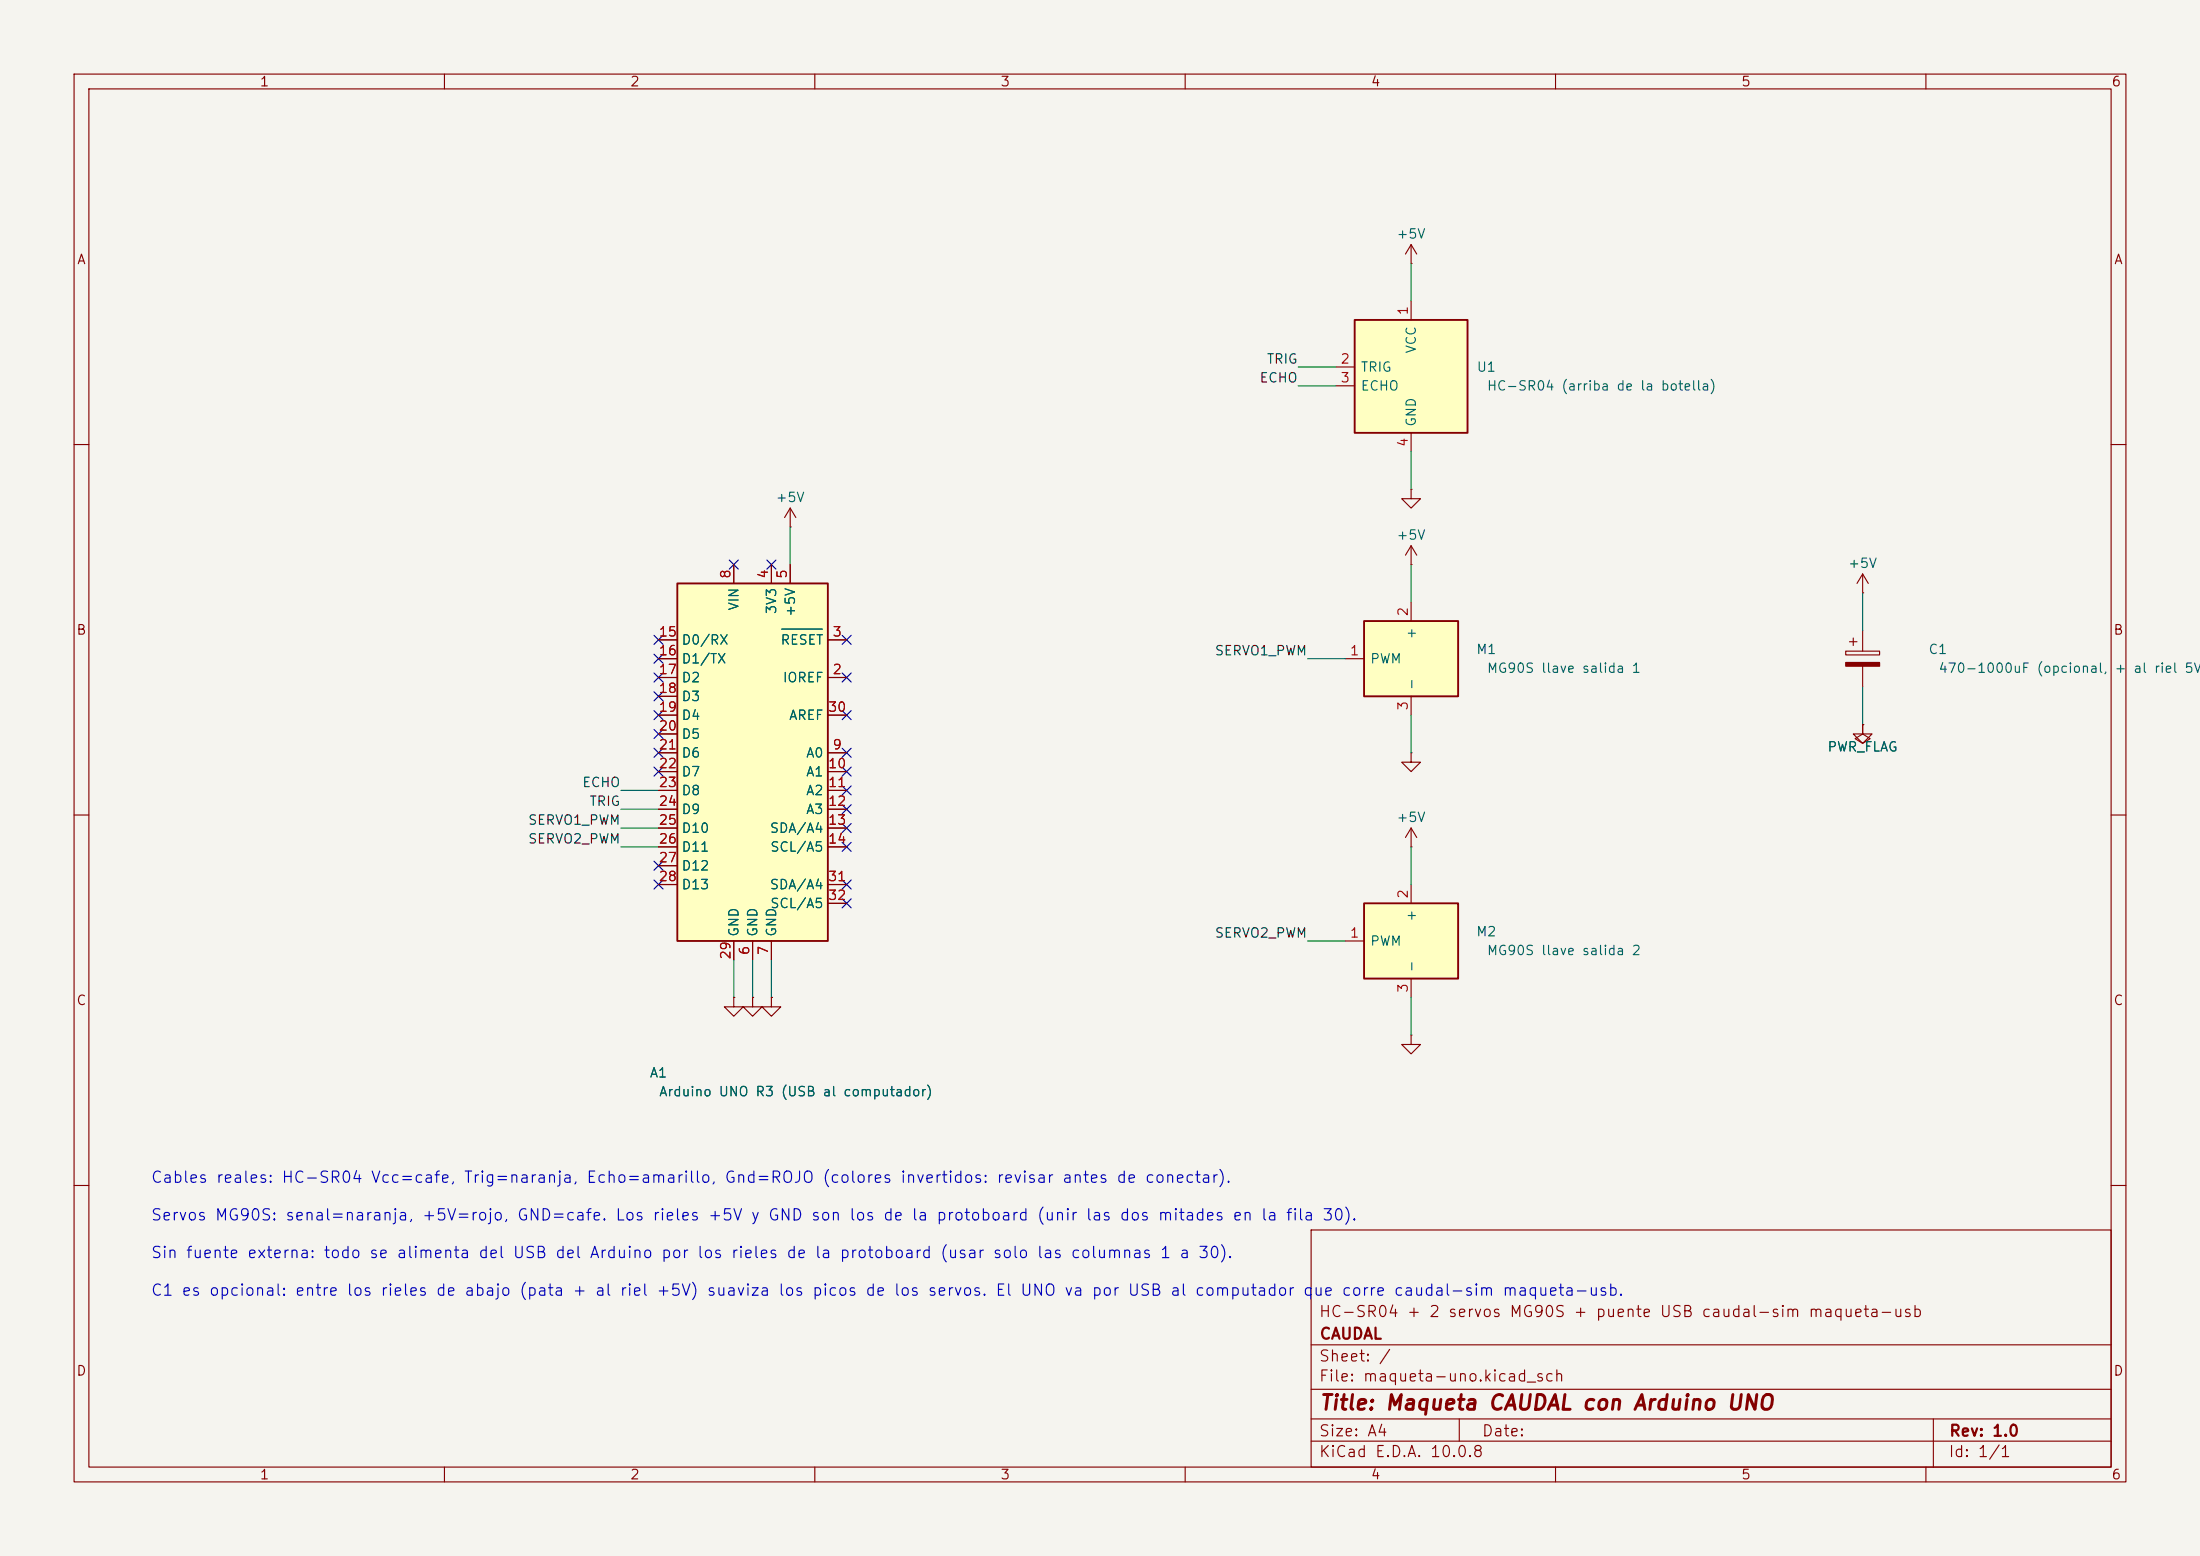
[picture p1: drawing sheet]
(kicad_sch (version 20231120) (generator "eeschema") (generator_version "8.0") (paper "A4") (title_block (title "Maqueta CAUDAL con Arduino UNO") (rev "1.0") (company "CAUDAL") (comment 1 "HC-SR04 + 2 servos MG90S + puente USB caudal-sim maqueta-usb")) (lib_symbols (symbol "MCU_Module:Arduino_UNO_R3"
  (exclude_from_sim no)
  (in_bom yes)
  (on_board yes)
  (in_pos_files yes)
  (duplicate_pin_numbers_are_jumpers no)
  (property "Reference" "A" (at -10.16 23.495 0) (show_name no) (do_not_autoplace no) (effects (font (size 1.27 1.27)) (justify left bottom)))
  (property "Value" "Arduino_UNO_R3" (at 5.08 -26.67 0) (show_name no) (do_not_autoplace no) (effects (font (size 1.27 1.27)) (justify left top)))
  (property "Footprint" "Module:Arduino_UNO_R3" (at 0 0 0) (show_name no) (do_not_autoplace no) (hide yes) (effects (font (size 1.27 1.27)
    (italic yes))))
  (property "Datasheet" "https://www.arduino.cc/en/Main/arduinoBoardUno" (at 0 0 0) (show_name no) (do_not_autoplace no) (hide yes) (effects (font (size 1.27 1.27))))
  (property "Description" "Arduino UNO Microcontroller Module, release 3" (at 0 0 0) (show_name no) (do_not_autoplace no) (hide yes) (effects (font (size 1.27 1.27))))
  (symbol "Arduino_UNO_R3_0_1"
   (rectangle (start -10.16 22.86) (end 10.16 -25.4) (stroke (width 0.254) (type default)) (fill (type background))))
  (symbol "Arduino_UNO_R3_1_1"
   (pin no_connect line (at -10.16 -20.32 0) (length 2.54) (hide yes) (name "NC" (effects (font (size 1.27 1.27)))) (number "1" (effects (font (size 1.27 1.27)))))
   (pin output line (at 12.7 10.16 180) (length 2.54) (name "IOREF" (effects (font (size 1.27 1.27)))) (number "2" (effects (font (size 1.27 1.27)))))
   (pin input line (at 12.7 15.24 180) (length 2.54) (name "~{RESET}" (effects (font (size 1.27 1.27)))) (number "3" (effects (font (size 1.27 1.27)))))
   (pin power_out line (at 2.54 25.4 270) (length 2.54) (name "3V3" (effects (font (size 1.27 1.27)))) (number "4" (effects (font (size 1.27 1.27)))))
   (pin power_out line (at 5.08 25.4 270) (length 2.54) (name "+5V" (effects (font (size 1.27 1.27)))) (number "5" (effects (font (size 1.27 1.27)))))
   (pin power_in line (at 0 -27.94 90) (length 2.54) (name "GND" (effects (font (size 1.27 1.27)))) (number "6" (effects (font (size 1.27 1.27)))))
   (pin power_in line (at 2.54 -27.94 90) (length 2.54) (name "GND" (effects (font (size 1.27 1.27)))) (number "7" (effects (font (size 1.27 1.27)))))
   (pin power_in line (at -2.54 25.4 270) (length 2.54) (name "VIN" (effects (font (size 1.27 1.27)))) (number "8" (effects (font (size 1.27 1.27)))))
   (pin bidirectional line (at 12.7 0 180) (length 2.54) (name "A0" (effects (font (size 1.27 1.27)))) (number "9" (effects (font (size 1.27 1.27)))))
   (pin bidirectional line (at 12.7 -2.54 180) (length 2.54) (name "A1" (effects (font (size 1.27 1.27)))) (number "10" (effects (font (size 1.27 1.27)))))
   (pin bidirectional line (at 12.7 -5.08 180) (length 2.54) (name "A2" (effects (font (size 1.27 1.27)))) (number "11" (effects (font (size 1.27 1.27)))))
   (pin bidirectional line (at 12.7 -7.62 180) (length 2.54) (name "A3" (effects (font (size 1.27 1.27)))) (number "12" (effects (font (size 1.27 1.27)))))
   (pin bidirectional line (at 12.7 -10.16 180) (length 2.54) (name "SDA/A4" (effects (font (size 1.27 1.27)))) (number "13" (effects (font (size 1.27 1.27)))))
   (pin bidirectional line (at 12.7 -12.7 180) (length 2.54) (name "SCL/A5" (effects (font (size 1.27 1.27)))) (number "14" (effects (font (size 1.27 1.27)))))
   (pin bidirectional line (at -12.7 15.24 0) (length 2.54) (name "D0/RX" (effects (font (size 1.27 1.27)))) (number "15" (effects (font (size 1.27 1.27)))))
   (pin bidirectional line (at -12.7 12.7 0) (length 2.54) (name "D1/TX" (effects (font (size 1.27 1.27)))) (number "16" (effects (font (size 1.27 1.27)))))
   (pin bidirectional line (at -12.7 10.16 0) (length 2.54) (name "D2" (effects (font (size 1.27 1.27)))) (number "17" (effects (font (size 1.27 1.27)))))
   (pin bidirectional line (at -12.7 7.62 0) (length 2.54) (name "D3" (effects (font (size 1.27 1.27)))) (number "18" (effects (font (size 1.27 1.27)))))
   (pin bidirectional line (at -12.7 5.08 0) (length 2.54) (name "D4" (effects (font (size 1.27 1.27)))) (number "19" (effects (font (size 1.27 1.27)))))
   (pin bidirectional line (at -12.7 2.54 0) (length 2.54) (name "D5" (effects (font (size 1.27 1.27)))) (number "20" (effects (font (size 1.27 1.27)))))
   (pin bidirectional line (at -12.7 0 0) (length 2.54) (name "D6" (effects (font (size 1.27 1.27)))) (number "21" (effects (font (size 1.27 1.27)))))
   (pin bidirectional line (at -12.7 -2.54 0) (length 2.54) (name "D7" (effects (font (size 1.27 1.27)))) (number "22" (effects (font (size 1.27 1.27)))))
   (pin bidirectional line (at -12.7 -5.08 0) (length 2.54) (name "D8" (effects (font (size 1.27 1.27)))) (number "23" (effects (font (size 1.27 1.27)))))
   (pin bidirectional line (at -12.7 -7.62 0) (length 2.54) (name "D9" (effects (font (size 1.27 1.27)))) (number "24" (effects (font (size 1.27 1.27)))))
   (pin bidirectional line (at -12.7 -10.16 0) (length 2.54) (name "D10" (effects (font (size 1.27 1.27)))) (number "25" (effects (font (size 1.27 1.27)))))
   (pin bidirectional line (at -12.7 -12.7 0) (length 2.54) (name "D11" (effects (font (size 1.27 1.27)))) (number "26" (effects (font (size 1.27 1.27)))))
   (pin bidirectional line (at -12.7 -15.24 0) (length 2.54) (name "D12" (effects (font (size 1.27 1.27)))) (number "27" (effects (font (size 1.27 1.27)))))
   (pin bidirectional line (at -12.7 -17.78 0) (length 2.54) (name "D13" (effects (font (size 1.27 1.27)))) (number "28" (effects (font (size 1.27 1.27)))))
   (pin power_in line (at -2.54 -27.94 90) (length 2.54) (name "GND" (effects (font (size 1.27 1.27)))) (number "29" (effects (font (size 1.27 1.27)))))
   (pin input line (at 12.7 5.08 180) (length 2.54) (name "AREF" (effects (font (size 1.27 1.27)))) (number "30" (effects (font (size 1.27 1.27)))))
   (pin bidirectional line (at 12.7 -17.78 180) (length 2.54) (name "SDA/A4" (effects (font (size 1.27 1.27)))) (number "31" (effects (font (size 1.27 1.27)))))
   (pin bidirectional line (at 12.7 -20.32 180) (length 2.54) (name "SCL/A5" (effects (font (size 1.27 1.27)))) (number "32" (effects (font (size 1.27 1.27))))))
  (embedded_fonts no))
(symbol "Device:C_Polarized"
  (pin_numbers (hide yes))
  (pin_names
   (offset 0.254))
  (exclude_from_sim no)
  (in_bom yes)
  (on_board yes)
  (in_pos_files yes)
  (duplicate_pin_numbers_are_jumpers no)
  (property "Reference" "C" (at 0.635 2.54 0) (show_name no) (do_not_autoplace no) (effects (font (size 1.27 1.27)) (justify left)))
  (property "Value" "C_Polarized" (at 0.635 -2.54 0) (show_name no) (do_not_autoplace no) (effects (font (size 1.27 1.27)) (justify left)))
  (property "Footprint" "" (at 0.9652 -3.81 0) (show_name no) (do_not_autoplace no) (hide yes) (effects (font (size 1.27 1.27))))
  (property "Datasheet" "" (at 0 0 0) (show_name no) (do_not_autoplace no) (hide yes) (effects (font (size 1.27 1.27))))
  (property "Description" "Polarized capacitor" (at 0 0 0) (show_name no) (do_not_autoplace no) (hide yes) (effects (font (size 1.27 1.27))))
  (symbol "C_Polarized_0_1"
   (rectangle (start -2.286 0.508) (end 2.286 1.016) (stroke (width 0) (type default)) (fill (type none)))
   (polyline (pts (xy -1.778 2.286) (xy -0.762 2.286)) (stroke (width 0) (type default)) (fill (type none)))
   (polyline (pts (xy -1.27 2.794) (xy -1.27 1.778)) (stroke (width 0) (type default)) (fill (type none)))
   (rectangle (start 2.286 -0.508) (end -2.286 -1.016) (stroke (width 0) (type default)) (fill (type outline))))
  (symbol "C_Polarized_1_1"
   (pin passive line (at 0 3.81 270) (length 2.794) (name "" (effects (font (size 1.27 1.27)))) (number "1" (effects (font (size 1.27 1.27)))))
   (pin passive line (at 0 -3.81 90) (length 2.794) (name "" (effects (font (size 1.27 1.27)))) (number "2" (effects (font (size 1.27 1.27))))))
  (embedded_fonts no))
(symbol "power:+5V"
  (power global)
  (pin_numbers (hide yes))
  (pin_names
   (offset 0) (hide yes))
  (exclude_from_sim no)
  (in_bom yes)
  (on_board yes)
  (in_pos_files yes)
  (duplicate_pin_numbers_are_jumpers no)
  (property "Reference" "#PWR" (at 0 -3.81 0) (show_name no) (do_not_autoplace no) (hide yes) (effects (font (size 1.27 1.27))))
  (property "Value" "+5V" (at 0 3.556 0) (show_name no) (do_not_autoplace no) (effects (font (size 1.27 1.27))))
  (property "Footprint" "" (at 0 0 0) (show_name no) (do_not_autoplace no) (hide yes) (effects (font (size 1.27 1.27))))
  (property "Datasheet" "" (at 0 0 0) (show_name no) (do_not_autoplace no) (hide yes) (effects (font (size 1.27 1.27))))
  (property "Description" "Power symbol creates a global label with name \"+5V\"" (at 0 0 0) (show_name no) (do_not_autoplace no) (hide yes) (effects (font (size 1.27 1.27))))
  (symbol "+5V_0_1"
   (polyline (pts (xy -0.762 1.27) (xy 0 2.54)) (stroke (width 0) (type default)) (fill (type none)))
   (polyline (pts (xy 0 2.54) (xy 0.762 1.27)) (stroke (width 0) (type default)) (fill (type none)))
   (polyline (pts (xy 0 0) (xy 0 2.54)) (stroke (width 0) (type default)) (fill (type none))))
  (symbol "+5V_1_1"
   (pin power_in line (at 0 0 90) (length 0) (name "" (effects (font (size 1.27 1.27)))) (number "1" (effects (font (size 1.27 1.27))))))
  (embedded_fonts no))
(symbol "power:GND"
  (power global)
  (pin_numbers (hide yes))
  (pin_names
   (offset 0) (hide yes))
  (exclude_from_sim no)
  (in_bom yes)
  (on_board yes)
  (in_pos_files yes)
  (duplicate_pin_numbers_are_jumpers no)
  (property "Reference" "#PWR" (at 0 -6.35 0) (show_name no) (do_not_autoplace no) (hide yes) (effects (font (size 1.27 1.27))))
  (property "Value" "GND" (at 0 -3.81 0) (show_name no) (do_not_autoplace no) (effects (font (size 1.27 1.27))))
  (property "Footprint" "" (at 0 0 0) (show_name no) (do_not_autoplace no) (hide yes) (effects (font (size 1.27 1.27))))
  (property "Datasheet" "" (at 0 0 0) (show_name no) (do_not_autoplace no) (hide yes) (effects (font (size 1.27 1.27))))
  (property "Description" "Power symbol creates a global label with name \"GND\" , ground" (at 0 0 0) (show_name no) (do_not_autoplace no) (hide yes) (effects (font (size 1.27 1.27))))
  (symbol "GND_0_1"
   (polyline (pts (xy 0 0) (xy 0 -1.27) (xy 1.27 -1.27) (xy 0 -2.54) (xy -1.27 -1.27) (xy 0 -1.27)) (stroke (width 0) (type default)) (fill (type none))))
  (symbol "GND_1_1"
   (pin power_in line (at 0 0 270) (length 0) (name "" (effects (font (size 1.27 1.27)))) (number "1" (effects (font (size 1.27 1.27))))))
  (embedded_fonts no))
(symbol "power:PWR_FLAG"
  (power global)
  (pin_numbers (hide yes))
  (pin_names
   (offset 0) (hide yes))
  (exclude_from_sim no)
  (in_bom yes)
  (on_board yes)
  (in_pos_files yes)
  (duplicate_pin_numbers_are_jumpers no)
  (property "Reference" "#FLG" (at 0 1.905 0) (show_name no) (do_not_autoplace no) (hide yes) (effects (font (size 1.27 1.27))))
  (property "Value" "PWR_FLAG" (at 0 3.81 0) (show_name no) (do_not_autoplace no) (effects (font (size 1.27 1.27))))
  (property "Footprint" "" (at 0 0 0) (show_name no) (do_not_autoplace no) (hide yes) (effects (font (size 1.27 1.27))))
  (property "Datasheet" "" (at 0 0 0) (show_name no) (do_not_autoplace no) (hide yes) (effects (font (size 1.27 1.27))))
  (property "Description" "Special symbol for telling ERC where power comes from" (at 0 0 0) (show_name no) (do_not_autoplace no) (hide yes) (effects (font (size 1.27 1.27))))
  (symbol "PWR_FLAG_0_0"
   (pin power_out line (at 0 0 90) (length 0) (name "" (effects (font (size 1.27 1.27)))) (number "1" (effects (font (size 1.27 1.27))))))
  (symbol "PWR_FLAG_0_1"
   (polyline (pts (xy 0 0) (xy 0 1.27) (xy -1.016 1.905) (xy 0 2.54) (xy 1.016 1.905) (xy 0 1.27)) (stroke (width 0) (type default)) (fill (type none))))
  (embedded_fonts no))
(symbol "caudal:HC-SR04" (pin_names (offset 0.762)) (exclude_from_sim no) (in_bom yes) (on_board yes) (property "Reference" "U" (at 0 10.620000000000001 0) (effects (font (size 1.27 1.27)))) (property "Value" "HC-SR04" (at 0 -10.620000000000001 0) (effects (font (size 1.27 1.27)))) (property "Footprint" "" (at 0 0 0) (effects (font (size 1.27 1.27)) hide)) (property "Datasheet" "" (at 0 0 0) (effects (font (size 1.27 1.27)) hide)) (property "Description" "Ultrasonic distance sensor, 5 V" (at 0 0 0) (effects (font (size 1.27 1.27)) hide)) (symbol "HC-SR04_0_1" (rectangle (start -7.62 7.62) (end 7.62 -7.62) (stroke (width 0.254) (type default)) (fill (type background)))) (symbol "HC-SR04_1_1" (pin power_in line (at 0 10.16 270) (length 2.54) (name "VCC" (effects (font (size 1.27 1.27)))) (number "1" (effects (font (size 1.27 1.27)))))(pin input line (at -10.16 1.27 0) (length 2.54) (name "TRIG" (effects (font (size 1.27 1.27)))) (number "2" (effects (font (size 1.27 1.27)))))(pin output line (at -10.16 -1.27 0) (length 2.54) (name "ECHO" (effects (font (size 1.27 1.27)))) (number "3" (effects (font (size 1.27 1.27)))))(pin power_in line (at 0 -10.16 90) (length 2.54) (name "GND" (effects (font (size 1.27 1.27)))) (number "4" (effects (font (size 1.27 1.27)))))))
(symbol "caudal:Servo_MG90S" (pin_names (offset 0.762)) (exclude_from_sim no) (in_bom yes) (on_board yes) (property "Reference" "U" (at 0 8.08 0) (effects (font (size 1.27 1.27)))) (property "Value" "Servo_MG90S" (at 0 -8.08 0) (effects (font (size 1.27 1.27)))) (property "Footprint" "" (at 0 0 0) (effects (font (size 1.27 1.27)) hide)) (property "Datasheet" "" (at 0 0 0) (effects (font (size 1.27 1.27)) hide)) (property "Description" "Micro servo MG90S: orange PWM, red +5V, brown GND" (at 0 0 0) (effects (font (size 1.27 1.27)) hide)) (symbol "Servo_MG90S_0_1" (rectangle (start -6.35 5.08) (end 6.35 -5.08) (stroke (width 0.254) (type default)) (fill (type background)))) (symbol "Servo_MG90S_1_1" (pin input line (at -8.89 0 0) (length 2.54) (name "PWM" (effects (font (size 1.27 1.27)))) (number "1" (effects (font (size 1.27 1.27)))))(pin power_in line (at 0 7.62 270) (length 2.54) (name "+" (effects (font (size 1.27 1.27)))) (number "2" (effects (font (size 1.27 1.27)))))(pin power_in line (at 0 -7.62 90) (length 2.54) (name "-" (effects (font (size 1.27 1.27)))) (number "3" (effects (font (size 1.27 1.27)))))))) (symbol (lib_id "MCU_Module:Arduino_UNO_R3") (at 101.6 101.6 0) (unit 1) (exclude_from_sim no) (in_bom yes) (on_board yes) (dnp no) (property "Reference" "A1" (at 88.89999999999999 144.78 0) (effects (font (size 1.27 1.27)))) (property "Value" "Arduino UNO R3 (USB al computador)" (at 88.89999999999999 147.32 0) (effects (font (size 1.27 1.27)) (justify left))) (property "Footprint" "" (at 101.6 101.6 0) (effects (font (size 1.27 1.27)) hide)) (property "Datasheet" "" (at 101.6 101.6 0) (effects (font (size 1.27 1.27)) hide)) (pin "1")(pin "2")(pin "3")(pin "4")(pin "5")(pin "6")(pin "7")(pin "8")(pin "9")(pin "10")(pin "11")(pin "12")(pin "13")(pin "14")(pin "15")(pin "16")(pin "17")(pin "18")(pin "19")(pin "20")(pin "21")(pin "22")(pin "23")(pin "24")(pin "25")(pin "26")(pin "27")(pin "28")(pin "29")(pin "30")(pin "31")(pin "32"))
(no_connect (at 114.3 91.44))
(no_connect (at 114.3 86.36))
(no_connect (at 104.14 76.19999999999999))
(wire (pts (xy 106.67999999999999 76.19999999999999) (xy 106.67999999999999 71.11999999999999)) (stroke (width 0) (type default)))
(symbol (lib_id "power:+5V") (at 106.67999999999999 71.11999999999999 0) (unit 1) (exclude_from_sim no) (in_bom yes) (on_board yes) (dnp no) (property "Reference" "#PWR01" (at 106.67999999999999 65.11999999999999 0) (effects (font (size 1.27 1.27)) hide)) (property "Value" "+5V" (at 106.67999999999999 67.11999999999999 0) (effects (font (size 1.27 1.27)))) (property "Footprint" "" (at 106.67999999999999 71.11999999999999 0) (effects (font (size 1.27 1.27)) hide)) (property "Datasheet" "" (at 106.67999999999999 71.11999999999999 0) (effects (font (size 1.27 1.27)) hide)) (pin "1"))
(wire (pts (xy 101.6 129.54) (xy 101.6 134.62)) (stroke (width 0) (type default)))
(symbol (lib_id "power:GND") (at 101.6 134.62 0) (unit 1) (exclude_from_sim no) (in_bom yes) (on_board yes) (dnp no) (property "Reference" "#PWR02" (at 101.6 131.62 0) (effects (font (size 1.27 1.27)) hide)) (property "Value" "GND" (at 101.6 137.62 0) (effects (font (size 1.27 1.27)) hide)) (property "Footprint" "" (at 101.6 134.62 0) (effects (font (size 1.27 1.27)) hide)) (property "Datasheet" "" (at 101.6 134.62 0) (effects (font (size 1.27 1.27)) hide)) (pin "1"))
(wire (pts (xy 104.14 129.54) (xy 104.14 134.62)) (stroke (width 0) (type default)))
(symbol (lib_id "power:GND") (at 104.14 134.62 0) (unit 1) (exclude_from_sim no) (in_bom yes) (on_board yes) (dnp no) (property "Reference" "#PWR03" (at 104.14 131.62 0) (effects (font (size 1.27 1.27)) hide)) (property "Value" "GND" (at 104.14 137.62 0) (effects (font (size 1.27 1.27)) hide)) (property "Footprint" "" (at 104.14 134.62 0) (effects (font (size 1.27 1.27)) hide)) (property "Datasheet" "" (at 104.14 134.62 0) (effects (font (size 1.27 1.27)) hide)) (pin "1"))
(no_connect (at 99.05999999999999 76.19999999999999))
(no_connect (at 114.3 101.6))
(no_connect (at 114.3 104.14))
(no_connect (at 114.3 106.67999999999999))
(no_connect (at 114.3 109.22))
(no_connect (at 114.3 111.75999999999999))
(no_connect (at 114.3 114.3))
(no_connect (at 88.89999999999999 86.36))
(no_connect (at 88.89999999999999 88.89999999999999))
(no_connect (at 88.89999999999999 91.44))
(no_connect (at 88.89999999999999 93.97999999999999))
(no_connect (at 88.89999999999999 96.52))
(no_connect (at 88.89999999999999 99.05999999999999))
(no_connect (at 88.89999999999999 101.6))
(no_connect (at 88.89999999999999 104.14))
(wire (pts (xy 88.89999999999999 106.67999999999999) (xy 83.82 106.67999999999999)) (stroke (width 0) (type default)))
(label "ECHO" (at 83.82 106.67999999999999 180) (fields_autoplaced yes) (effects (font (size 1.27 1.27)) (justify right bottom)))
(wire (pts (xy 88.89999999999999 109.22) (xy 83.82 109.22)) (stroke (width 0) (type default)))
(label "TRIG" (at 83.82 109.22 180) (fields_autoplaced yes) (effects (font (size 1.27 1.27)) (justify right bottom)))
(wire (pts (xy 88.89999999999999 111.75999999999999) (xy 83.82 111.75999999999999)) (stroke (width 0) (type default)))
(label "SERVO1_PWM" (at 83.82 111.75999999999999 180) (fields_autoplaced yes) (effects (font (size 1.27 1.27)) (justify right bottom)))
(wire (pts (xy 88.89999999999999 114.3) (xy 83.82 114.3)) (stroke (width 0) (type default)))
(label "SERVO2_PWM" (at 83.82 114.3 180) (fields_autoplaced yes) (effects (font (size 1.27 1.27)) (justify right bottom)))
(no_connect (at 88.89999999999999 116.83999999999999))
(no_connect (at 88.89999999999999 119.38))
(wire (pts (xy 99.05999999999999 129.54) (xy 99.05999999999999 134.62)) (stroke (width 0) (type default)))
(symbol (lib_id "power:GND") (at 99.05999999999999 134.62 0) (unit 1) (exclude_from_sim no) (in_bom yes) (on_board yes) (dnp no) (property "Reference" "#PWR04" (at 99.05999999999999 131.62 0) (effects (font (size 1.27 1.27)) hide)) (property "Value" "GND" (at 99.05999999999999 137.62 0) (effects (font (size 1.27 1.27)) hide)) (property "Footprint" "" (at 99.05999999999999 134.62 0) (effects (font (size 1.27 1.27)) hide)) (property "Datasheet" "" (at 99.05999999999999 134.62 0) (effects (font (size 1.27 1.27)) hide)) (pin "1"))
(no_connect (at 114.3 96.52))
(no_connect (at 114.3 119.38))
(no_connect (at 114.3 121.91999999999999))
(symbol (lib_id "caudal:HC-SR04") (at 190.5 50.8 0) (unit 1) (exclude_from_sim no) (in_bom yes) (on_board yes) (dnp no) (property "Reference" "U1" (at 200.66 49.529999999999994 0) (effects (font (size 1.27 1.27)))) (property "Value" "HC-SR04 (arriba de la botella)" (at 200.66 52.07 0) (effects (font (size 1.27 1.27)) (justify left))) (property "Footprint" "" (at 190.5 50.8 0) (effects (font (size 1.27 1.27)) hide)) (property "Datasheet" "" (at 190.5 50.8 0) (effects (font (size 1.27 1.27)) hide)) (pin "1")(pin "2")(pin "3")(pin "4"))
(wire (pts (xy 190.5 40.64) (xy 190.5 35.56)) (stroke (width 0) (type default)))
(symbol (lib_id "power:+5V") (at 190.5 35.56 0) (unit 1) (exclude_from_sim no) (in_bom yes) (on_board yes) (dnp no) (property "Reference" "#PWR05" (at 190.5 29.560000000000002 0) (effects (font (size 1.27 1.27)) hide)) (property "Value" "+5V" (at 190.5 31.560000000000002 0) (effects (font (size 1.27 1.27)))) (property "Footprint" "" (at 190.5 35.56 0) (effects (font (size 1.27 1.27)) hide)) (property "Datasheet" "" (at 190.5 35.56 0) (effects (font (size 1.27 1.27)) hide)) (pin "1"))
(wire (pts (xy 180.34 49.529999999999994) (xy 175.26 49.529999999999994)) (stroke (width 0) (type default)))
(label "TRIG" (at 175.26 49.529999999999994 180) (fields_autoplaced yes) (effects (font (size 1.27 1.27)) (justify right bottom)))
(wire (pts (xy 180.34 52.07) (xy 175.26 52.07)) (stroke (width 0) (type default)))
(label "ECHO" (at 175.26 52.07 180) (fields_autoplaced yes) (effects (font (size 1.27 1.27)) (justify right bottom)))
(wire (pts (xy 190.5 60.959999999999994) (xy 190.5 66.03999999999999)) (stroke (width 0) (type default)))
(symbol (lib_id "power:GND") (at 190.5 66.03999999999999 0) (unit 1) (exclude_from_sim no) (in_bom yes) (on_board yes) (dnp no) (property "Reference" "#PWR06" (at 190.5 63.03999999999999 0) (effects (font (size 1.27 1.27)) hide)) (property "Value" "GND" (at 190.5 69.03999999999999 0) (effects (font (size 1.27 1.27)) hide)) (property "Footprint" "" (at 190.5 66.03999999999999 0) (effects (font (size 1.27 1.27)) hide)) (property "Datasheet" "" (at 190.5 66.03999999999999 0) (effects (font (size 1.27 1.27)) hide)) (pin "1"))
(symbol (lib_id "caudal:Servo_MG90S") (at 190.5 88.9 0) (unit 1) (exclude_from_sim no) (in_bom yes) (on_board yes) (dnp no) (property "Reference" "M1" (at 200.66 87.63000000000001 0) (effects (font (size 1.27 1.27)))) (property "Value" "MG90S llave salida 1" (at 200.66 90.17 0) (effects (font (size 1.27 1.27)) (justify left))) (property "Footprint" "" (at 190.5 88.9 0) (effects (font (size 1.27 1.27)) hide)) (property "Datasheet" "" (at 190.5 88.9 0) (effects (font (size 1.27 1.27)) hide)) (pin "1")(pin "2")(pin "3"))
(wire (pts (xy 181.61 88.9) (xy 176.53 88.9)) (stroke (width 0) (type default)))
(label "SERVO1_PWM" (at 176.53 88.9 180) (fields_autoplaced yes) (effects (font (size 1.27 1.27)) (justify right bottom)))
(wire (pts (xy 190.5 81.28) (xy 190.5 76.2)) (stroke (width 0) (type default)))
(symbol (lib_id "power:+5V") (at 190.5 76.2 0) (unit 1) (exclude_from_sim no) (in_bom yes) (on_board yes) (dnp no) (property "Reference" "#PWR07" (at 190.5 70.2 0) (effects (font (size 1.27 1.27)) hide)) (property "Value" "+5V" (at 190.5 72.2 0) (effects (font (size 1.27 1.27)))) (property "Footprint" "" (at 190.5 76.2 0) (effects (font (size 1.27 1.27)) hide)) (property "Datasheet" "" (at 190.5 76.2 0) (effects (font (size 1.27 1.27)) hide)) (pin "1"))
(wire (pts (xy 190.5 96.52000000000001) (xy 190.5 101.60000000000001)) (stroke (width 0) (type default)))
(symbol (lib_id "power:GND") (at 190.5 101.60000000000001 0) (unit 1) (exclude_from_sim no) (in_bom yes) (on_board yes) (dnp no) (property "Reference" "#PWR08" (at 190.5 98.60000000000001 0) (effects (font (size 1.27 1.27)) hide)) (property "Value" "GND" (at 190.5 104.60000000000001 0) (effects (font (size 1.27 1.27)) hide)) (property "Footprint" "" (at 190.5 101.60000000000001 0) (effects (font (size 1.27 1.27)) hide)) (property "Datasheet" "" (at 190.5 101.60000000000001 0) (effects (font (size 1.27 1.27)) hide)) (pin "1"))
(symbol (lib_id "caudal:Servo_MG90S") (at 190.5 127.0 0) (unit 1) (exclude_from_sim no) (in_bom yes) (on_board yes) (dnp no) (property "Reference" "M2" (at 200.66 125.73 0) (effects (font (size 1.27 1.27)))) (property "Value" "MG90S llave salida 2" (at 200.66 128.27 0) (effects (font (size 1.27 1.27)) (justify left))) (property "Footprint" "" (at 190.5 127.0 0) (effects (font (size 1.27 1.27)) hide)) (property "Datasheet" "" (at 190.5 127.0 0) (effects (font (size 1.27 1.27)) hide)) (pin "1")(pin "2")(pin "3"))
(wire (pts (xy 181.61 127.0) (xy 176.53 127.0)) (stroke (width 0) (type default)))
(label "SERVO2_PWM" (at 176.53 127.0 180) (fields_autoplaced yes) (effects (font (size 1.27 1.27)) (justify right bottom)))
(wire (pts (xy 190.5 119.38) (xy 190.5 114.3)) (stroke (width 0) (type default)))
(symbol (lib_id "power:+5V") (at 190.5 114.3 0) (unit 1) (exclude_from_sim no) (in_bom yes) (on_board yes) (dnp no) (property "Reference" "#PWR09" (at 190.5 108.3 0) (effects (font (size 1.27 1.27)) hide)) (property "Value" "+5V" (at 190.5 110.3 0) (effects (font (size 1.27 1.27)))) (property "Footprint" "" (at 190.5 114.3 0) (effects (font (size 1.27 1.27)) hide)) (property "Datasheet" "" (at 190.5 114.3 0) (effects (font (size 1.27 1.27)) hide)) (pin "1"))
(wire (pts (xy 190.5 134.62) (xy 190.5 139.70000000000002)) (stroke (width 0) (type default)))
(symbol (lib_id "power:GND") (at 190.5 139.70000000000002 0) (unit 1) (exclude_from_sim no) (in_bom yes) (on_board yes) (dnp no) (property "Reference" "#PWR10" (at 190.5 136.70000000000002 0) (effects (font (size 1.27 1.27)) hide)) (property "Value" "GND" (at 190.5 142.70000000000002 0) (effects (font (size 1.27 1.27)) hide)) (property "Footprint" "" (at 190.5 139.70000000000002 0) (effects (font (size 1.27 1.27)) hide)) (property "Datasheet" "" (at 190.5 139.70000000000002 0) (effects (font (size 1.27 1.27)) hide)) (pin "1"))
(symbol (lib_id "Device:C_Polarized") (at 251.46 88.9 0) (unit 1) (exclude_from_sim no) (in_bom yes) (on_board yes) (dnp no) (property "Reference" "C1" (at 261.62 87.63000000000001 0) (effects (font (size 1.27 1.27)))) (property "Value" "470-1000uF (opcional, + al riel 5V)" (at 261.62 90.17 0) (effects (font (size 1.27 1.27)) (justify left))) (property "Footprint" "" (at 251.46 88.9 0) (effects (font (size 1.27 1.27)) hide)) (property "Datasheet" "" (at 251.46 88.9 0) (effects (font (size 1.27 1.27)) hide)) (pin "1")(pin "2"))
(wire (pts (xy 251.46 85.09) (xy 251.46 80.01)) (stroke (width 0) (type default)))
(symbol (lib_id "power:+5V") (at 251.46 80.01 0) (unit 1) (exclude_from_sim no) (in_bom yes) (on_board yes) (dnp no) (property "Reference" "#PWR11" (at 251.46 74.01 0) (effects (font (size 1.27 1.27)) hide)) (property "Value" "+5V" (at 251.46 76.01 0) (effects (font (size 1.27 1.27)))) (property "Footprint" "" (at 251.46 80.01 0) (effects (font (size 1.27 1.27)) hide)) (property "Datasheet" "" (at 251.46 80.01 0) (effects (font (size 1.27 1.27)) hide)) (pin "1"))
(wire (pts (xy 251.46 92.71000000000001) (xy 251.46 97.79)) (stroke (width 0) (type default)))
(symbol (lib_id "power:GND") (at 251.46 97.79 0) (unit 1) (exclude_from_sim no) (in_bom yes) (on_board yes) (dnp no) (property "Reference" "#PWR12" (at 251.46 94.79 0) (effects (font (size 1.27 1.27)) hide)) (property "Value" "GND" (at 251.46 100.79 0) (effects (font (size 1.27 1.27)) hide)) (property "Footprint" "" (at 251.46 97.79 0) (effects (font (size 1.27 1.27)) hide)) (property "Datasheet" "" (at 251.46 97.79 0) (effects (font (size 1.27 1.27)) hide)) (pin "1"))
(symbol (lib_id "power:PWR_FLAG") (at 251.46 97.79 180) (unit 1) (exclude_from_sim no) (in_bom yes) (on_board yes) (dnp no) (property "Reference" "#FLG01" (at 251.46 94.79 0) (effects (font (size 1.27 1.27)) hide)) (property "Value" "PWR_FLAG" (at 251.46 100.79 0) (effects (font (size 1.27 1.27)))) (property "Footprint" "" (at 251.46 97.79 0) (effects (font (size 1.27 1.27)) hide)) (property "Datasheet" "" (at 251.46 97.79 0) (effects (font (size 1.27 1.27)) hide)) (pin "1"))
(text "Cables reales: HC-SR04 Vcc=cafe, Trig=naranja, Echo=amarillo, Gnd=ROJO (colores invertidos: revisar antes de conectar)." (exclude_from_sim no) (at 20.32 160.02 0) (effects (font (size 1.524 1.524)) (justify left bottom)))
(text "Servos MG90S: senal=naranja, +5V=rojo, GND=cafe. Los rieles +5V y GND son los de la protoboard (unir las dos mitades en la fila 30)." (exclude_from_sim no) (at 20.32 165.1 0) (effects (font (size 1.524 1.524)) (justify left bottom)))
(text "Sin fuente externa: todo se alimenta del USB del Arduino por los rieles de la protoboard (usar solo las columnas 1 a 30)." (exclude_from_sim no) (at 20.32 170.18 0) (effects (font (size 1.524 1.524)) (justify left bottom)))
(text "C1 es opcional: entre los rieles de abajo (pata + al riel +5V) suaviza los picos de los servos. El UNO va por USB al computador que corre caudal-sim maqueta-usb." (exclude_from_sim no) (at 20.32 175.26 0) (effects (font (size 1.524 1.524)) (justify left bottom))) (sheet_instances (path "" (page "1"))))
